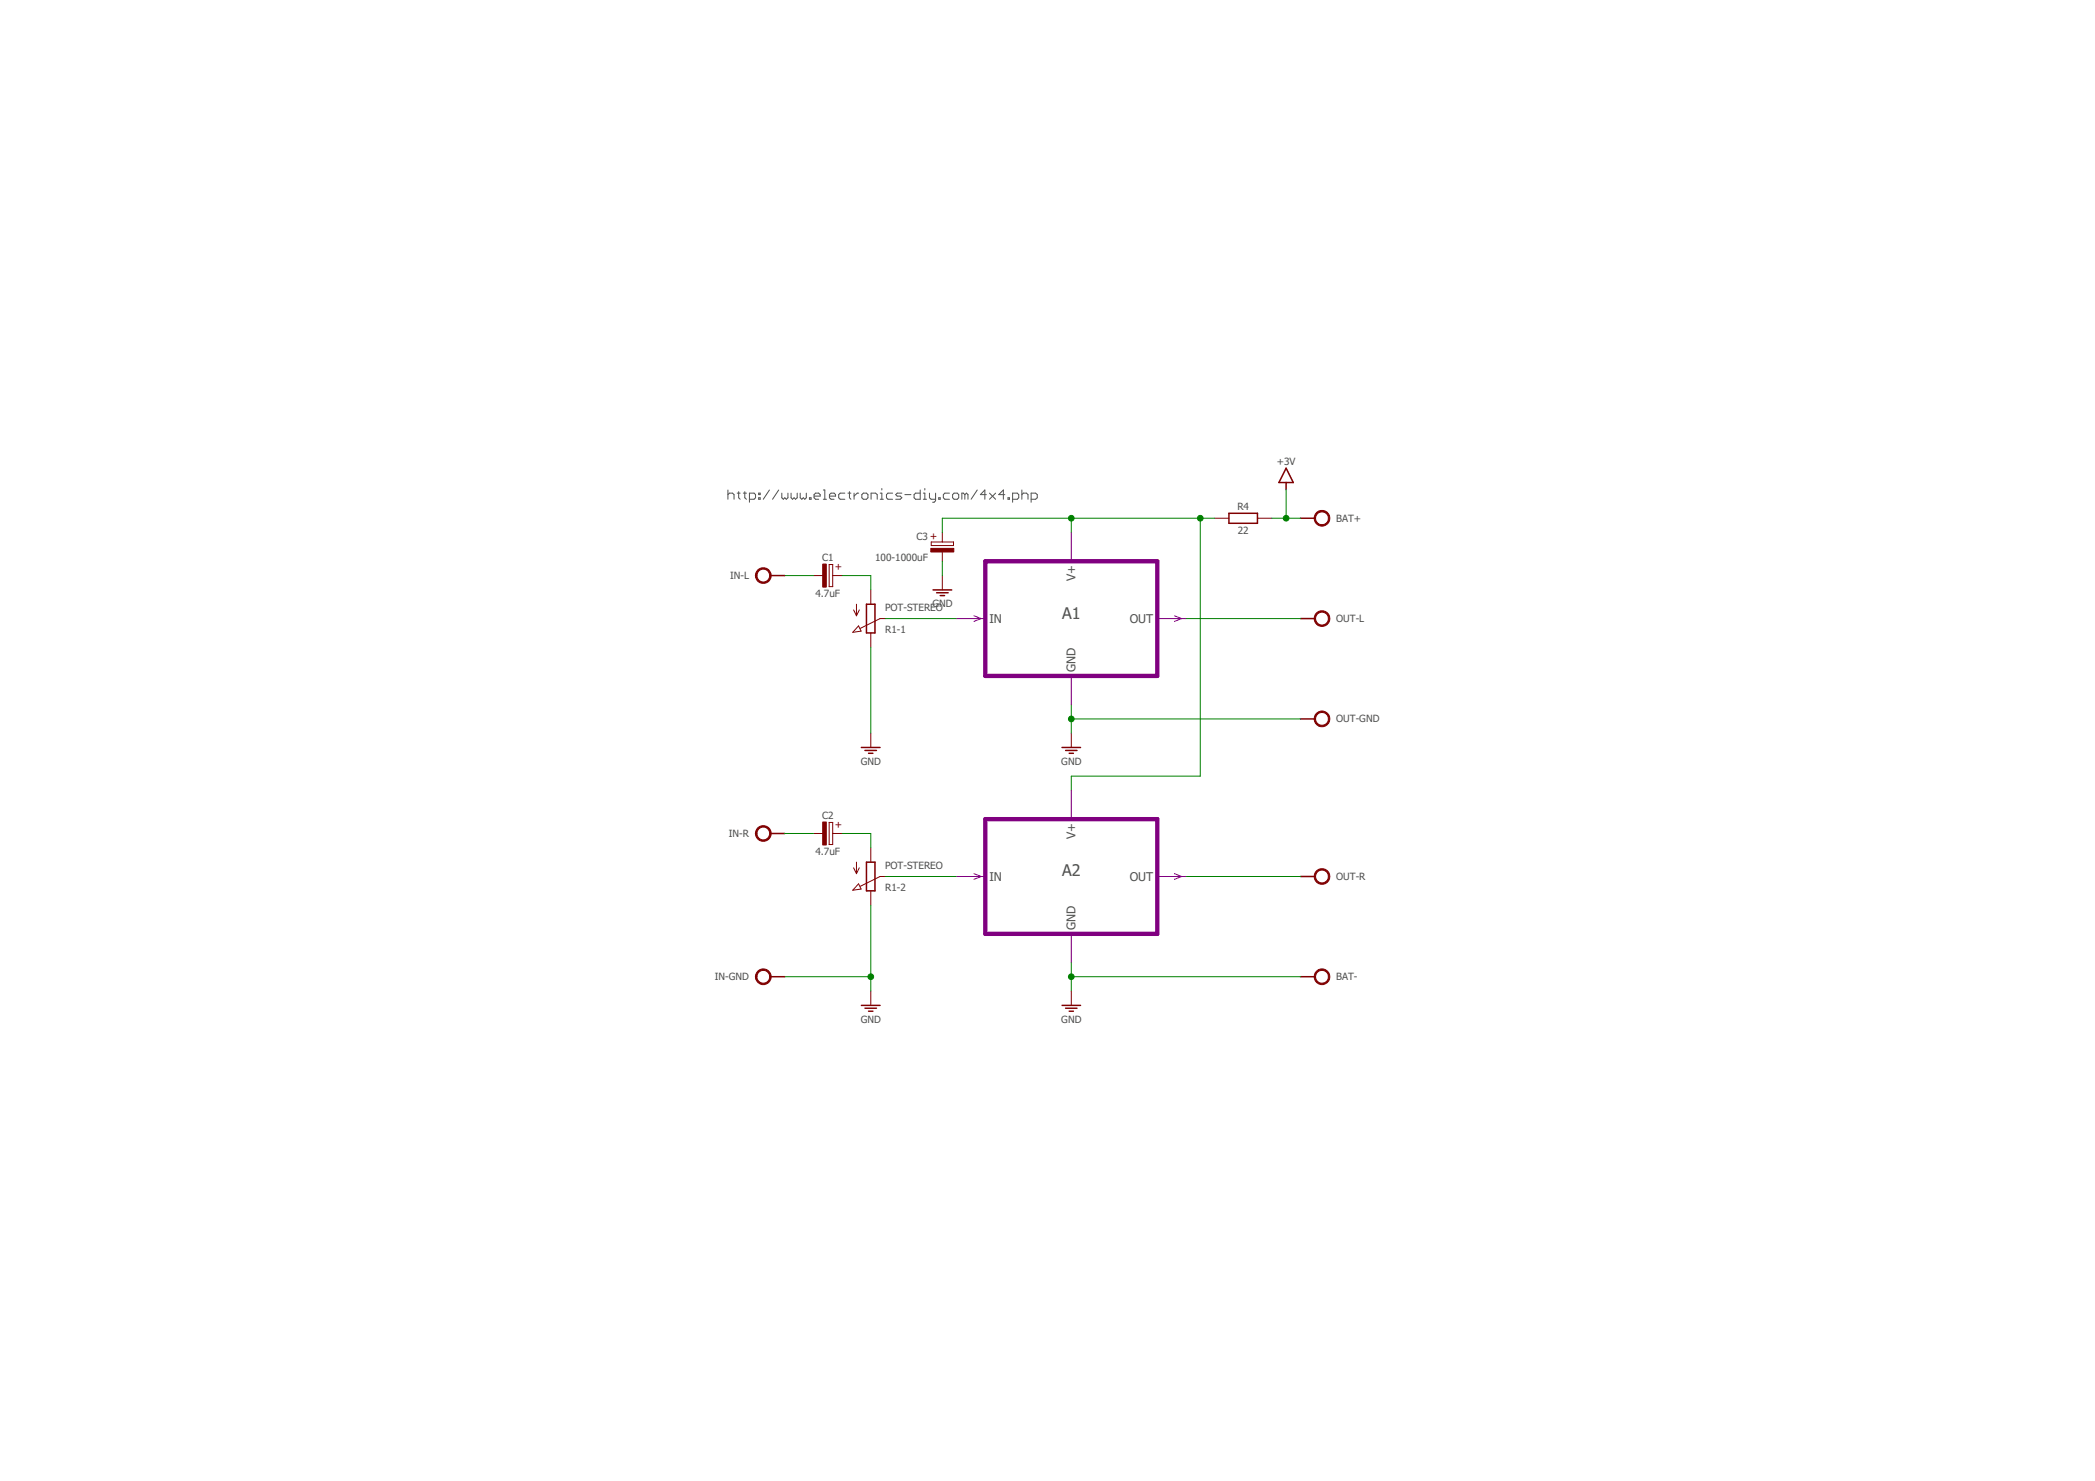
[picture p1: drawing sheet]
<svg xmlns="http://www.w3.org/2000/svg" width="297mm" height="210mm" viewBox="0 0 297 210" stroke-linecap="round" stroke-linejoin="round" font-family="sans-serif">
<g fill="none" stroke="#505050" stroke-width=".14">
<path d="M103.2 69.4v1.4M103.2 70.1l.2-.2h.5l.2 .2v.7M104.5 69.9h.4M104.7 69.7v.8l.2 .3M105.4 69.9h.4M105.6 69.7v.8l.2 .3M106.3 70.8h.6l.2-.3v-.4l-.2-.2h-.6v1.3M107.6 69.9h.2v.2h-.2zM107.6 70.5h.2v.3h-.2zM109.1 69.4l-.9 1.4M110.4 69.4l-.9 1.4M110.8 69.9v.6l.3 .3 .2-.3 .2 .3 .2-.3v-.6"/>
<path d="M112.2 69.9v.6l.2 .3 .2-.3 .2 .3 .2-.3v-.6M113.5 69.9v.6l.2 .3 .2-.3 .2 .3 .2-.3v-.6M114.8 70.5h.2v.3h-.2zM115.4 70.3h.9v-.2l-.2-.2h-.5l-.2 .2v.4l.2 .3h.5M116.7 70.8h.5M116.7 69.4h.2v1.4M117.6 70.3h.9v-.2l-.2-.2h-.5l-.2 .2v.4l.2 .3h.5M119.8 69.9h-.7l-.2 .2v.4l.2 .3h.7M120.2 69.9h.4M120.4 69.7v.8l.2 .3M121.1 69.9v.9M121.8 69.9h-.3l-.4 .4"/>
<path d="M122.4 69.9h.5l.2 .2v.4l-.2 .3h-.5l-.2-.3v-.4zM123.5 70.8v-.9h.6l.3 .2v.7M124.8 69.9h.2v.9M124.8 70.8h.4M125 69.2v.2M126.6 69.9h-.7l-.2 .2v.4l.2 .3h.7M127.9 69.9h-.7l-.2 .2 .2 .2h.4l.3 .2-.3 .3h-.6M128.3 70.1h.9M130.5 69.4v1.4h-.7l-.2-.3v-.4l.2-.2h.7M130.9 69.9h.2v.9M130.9 70.8h.5M131.1 69.2v.2"/>
<path d="M131.8 69.9v.6l.2 .3h.7M132.7 69.9v1.1l-.3 .2h-.2M133.1 70.5h.2v.3h-.2zM134.6 69.9h-.6l-.2 .2v.4l.2 .3h.6M135.3 69.9h.4l.2 .2v.4l-.2 .3h-.4l-.2-.3v-.4zM136.8 70.1l-.2-.2h-.2v.9M136.8 70.1v.7M136.8 70.1l.2-.2 .2 .2v.7M138.6 69.4l-.9 1.4M139.8 70.1h-.8l.6-.7v1.4M140.3 69.9l.9 .9M141.2 69.9l-.9 .9"/>
<path d="M142.5 70.1h-.9l.7-.7v1.4M142.9 70.5h.2v.3h-.2zM143.6 70.8h.6l.2-.3v-.4l-.2-.2h-.6v1.3M144.9 70.1l.2-.2h.4l.3 .2v.7M144.9 69.4v1.4M146.2 70.8h.6l.3-.3v-.4l-.3-.2h-.6v1.3"/>
</g>
<g fill="none" stroke="#800000" stroke-width=".14">
<path d="M132 76.8h3.2v.5h-3.2zM133.6 75.5v1.3M133.6 78.1v1.4M172.2 73.4h2M178.3 73.4h2M115.3 81.6h1.5M117.6 80h.5v3.1h-.5zM118.1 81.6h1.3M121 86.4l.4 .9M121.4 85.6v1.7M121.7 88.7l.4 .8-1.2 .1zM121.8 86.4l-.4 .9"/>
<path d="M123.5 83.6v2M123.5 89.7v2M125.5 87.7h-.7l-2.8 1.4M133.6 81.6v2M115.3 118.1h1.5M117.6 116.6h.5v3.1h-.5zM118.1 118.1h1.3M123.5 103.9v2M151.9 103.9v2M121 123l.4 .8M121.4 122.2v1.6M121.7 125.3l.4 .7-1.2 .2z"/>
<path d="M121.8 123l-.4 .8M123.5 120.2v2M123.5 126.3v2M125.5 124.2h-.7l-2.8 1.4M123.5 140.5v2M151.9 140.5v2"/>
</g>
<g fill="none" stroke="#800000" stroke-width=".21">
<path d="M174.2 72.7h4.1v1.5h-4.1zM182.4 66.4l1 2h-2.1zM182.4 68.4v1M184.4 73.4h2M109.2 81.6h2.1M122.9 85.6h1.2v4.1h-1.2zM132.3 83.6h2.6M132.8 84h1.6M133.3 84.4h.6M184.4 87.7h2M109.2 118.1h2.1M122.1 105.9h2.7"/>
<path d="M122.6 106.4h1.7M123.1 106.8h.7M150.6 105.9h2.6M151.1 106.4h1.6M151.6 106.8h.6M184.4 101.9h2M109.2 138.4h2.1M122.9 122.2h1.2v4.1h-1.2zM184.4 138.4h2M184.4 124.2h2M122.1 142.5h2.7M122.6 142.9h1.7"/>
<path d="M123.1 143.3h.7M150.6 142.5h2.6M151.1 142.9h1.6M151.6 143.3h.6"/>
</g>
<g fill="#800000" stroke="#800000" stroke-width=".14">
<path d="M116.6 79.9h.6v3.3h-.6z"/>
<path d="M116.6 116.5h.6v3.3h-.6z"/>
<path d="M132 77.7h3.2v.5h-3.2z"/>
</g>
<g fill="#800000" stroke="#800000" stroke-width=".14">
<path d="M186.7 72.6a1.11 1.11 0 0 1 1.7 .3 1.11 1.11 0 0 1-.7 1.6 1.11 1.11 0 0 1-1.4-1.1h.2a.92 .92 0 0 1 1.3-.8 .92 .92 0 0 1 .2 1.5 .92 .92 0 0 1-1.4-.4l-.1-.3h-.2l.1-.3z" fill-rule="evenodd"/>
<path d="M186.7 137.6a1.11 1.11 0 0 1 1.7 .3 1.11 1.11 0 0 1-.7 1.6 1.11 1.11 0 0 1-1.4-1.1h.2a.92 .92 0 0 1 1.3-.8 .92 .92 0 0 1 .2 1.5 .92 .92 0 0 1-1.4-.4l-.1-.3h-.2l.2-.6z" fill-rule="evenodd"/>
<path d="M107.5 80.7a1.12 1.12 0 0 1 1.7 .4 1.12 1.12 0 0 1-.7 1.6 1.12 1.12 0 0 1-1.4-1.1h.2a.9 .9 0 0 1 1.3-.9 .9 .9 0 0 1 .2 1.5 .9 .9 0 0 1-1.4-.4l-.1-.2h-.2v-.3z" fill-rule="evenodd"/>
<path d="M107.5 137.6a1.12 1.12 0 0 1 1.7 .3 1.12 1.12 0 0 1-.7 1.6 1.12 1.12 0 0 1-1.4-1.1h.2a.91 .91 0 0 1 1.3-.8 .91 .91 0 0 1 .2 1.5 .91 .91 0 0 1-1.4-.4l-.1-.3h-.2v-.3z" fill-rule="evenodd"/>
<path d="M107.5 117.3a1.12 1.12 0 0 1 1.7 .3 1.12 1.12 0 0 1-.7 1.6 1.12 1.12 0 0 1-1.4-1.1h.2a.9 .9 0 0 1 1.3-.8 .9 .9 0 0 1 .2 1.5 .9 .9 0 0 1-1.4-.4l-.1-.3h-.2v-.3z" fill-rule="evenodd"/>
<path d="M186.7 86.8a1.11 1.11 0 0 1 1.7 .3 1.11 1.11 0 0 1-.7 1.6 1.11 1.11 0 0 1-1.4-1h.2a.91 .91 0 0 1 1.3-.9 .91 .91 0 0 1 .2 1.5 .91 .91 0 0 1-1.4-.4l-.1-.2h-.2l.1-.3z" fill-rule="evenodd"/>
<path d="M186.7 101a1.11 1.11 0 0 1 1.7 .4 1.11 1.11 0 0 1-.7 1.6 1.11 1.11 0 0 1-1.4-1.1h.2a.92 .92 0 0 1 1.3-.9 .92 .92 0 0 1 .3 1.6 .92 .92 0 0 1-1.5-.4l-.1-.3h-.2l.1-.3z" fill-rule="evenodd"/>
<path d="M186.7 123.4a1.11 1.11 0 0 1 1.7 .3 1.11 1.11 0 0 1-.7 1.6 1.11 1.11 0 0 1-1.4-1.1h.2a.91 .91 0 0 1 1.3-.8 .91 .91 0 0 1 .2 1.5 .91 .91 0 0 1-1.4-.4l-.1-.3h-.2l.1-.3z" fill-rule="evenodd"/>
</g>
<g fill="none" stroke="#008000" stroke-width=".14">
<path d="M133.6 79.5v2.1M151.9 73.4v2.1M170.2 73.4v36.6h-18.3v2M172.2 73.4h-38.6v2.1M180.3 73.4h4.1M182.4 69.4v4M111.3 81.6h4M119.4 81.6h4.1v2M123.5 91.7v12.2M125.5 87.7h10.1M151.9 99.9v4M168.1 87.7h16.3"/>
<path d="M111.3 118.1h4M119.4 118.1h4.1v2.1M151.9 101.9h32.5M111.3 138.4h12.2M123.5 128.3v12.2M125.5 124.2h10.1M151.9 138.4h32.5M151.9 136.4v4.1M168.1 124.2h16.3"/>
</g>
<g fill="#008000" stroke="#008000" stroke-width=".14">
<circle cx="182.4" cy="73.4" r=".4"/>
<circle cx="123.5" cy="138.4" r=".4"/>
<circle cx="151.9" cy="101.9" r=".4"/>
<circle cx="151.9" cy="138.4" r=".4"/>
<circle cx="170.2" cy="73.4" r=".4"/>
<circle cx="151.9" cy="73.4" r=".4"/>
</g>
<path d="M139.7 79.5h24.4v16.3h-24.4zM139.7 116.1h24.4v16.3h-24.4z" fill="none" stroke="#800080" stroke-width=".61"/>
<path d="M151.9 75.5v4M135.6 87.7h4.1M138.1 87.3l1 .4-1 .4M151.9 95.8v4.1M164.1 87.7h4M166.5 87.3l1 .4-1 .4M151.9 112v4.1M135.6 124.2h4.1M138.1 123.8l1 .4-1 .4M151.9 132.4v4M164.1 124.2h4M166.5 123.8l1 .4-1 .4" fill="none" stroke="#800080" stroke-width=".14"/>
<g font-size="2.3" fill="#505050">
<text x="150.6" y="87.7">A1</text>
<text x="150.6" y="124.2">A2</text>
</g>
<g font-size="1.7" fill="#505050">
<text x="152.5" y="82.4" transform="rotate(-90 152.5 82.4)">V+</text>
<text x="140.3" y="88.3">IN</text>
<text x="160.2" y="88.3">OUT</text>
<text x="152.5" y="95.2" transform="rotate(-90 152.5 95.2)">GND</text>
<text x="152.5" y="118.9" transform="rotate(-90 152.5 118.9)">V+</text>
<text x="140.3" y="124.8">IN</text>
<text x="160.2" y="124.8">OUT</text>
<text x="152.5" y="131.8" transform="rotate(-90 152.5 131.8)">GND</text>
</g>
<g font-size="1.4" fill="#505050">
<text x="181" y="65.9">+3V</text>
<text x="130" y="76.5">C3</text>
<text x="175.4" y="72.3">R4</text>
<text x="175.5" y="75.7">22</text>
<text x="189.5" y="74">BAT+</text>
<text x="103.5" y="82.1">IN-L</text>
<text x="116.6" y="79.5">C1</text>
<text x="124.1" y="79.5">100-1000uF</text>
<text x="115.6" y="84.6">4.7uF</text>
<text x="125.5" y="86.7">POT-STEREO</text>
<text x="125.5" y="89.7">R1-1</text>
<text x="132.2" y="86">GND</text>
<text x="189.5" y="88.2">OUT-L</text>
<text x="189.5" y="102.4">OUT-GND</text>
<text x="122" y="108.4">GND</text>
<text x="150.5" y="108.4">GND</text>
<text x="103.3" y="118.6">IN-R</text>
<text x="116.6" y="116.1">C2</text>
<text x="115.6" y="121.2">4.7uF</text>
<text x="125.5" y="123.2">POT-STEREO</text>
<text x="189.5" y="124.7">OUT-R</text>
<text x="125.5" y="126.3">R1-2</text>
<text x="101.3" y="138.9">IN-GND</text>
<text x="189.5" y="138.9">BAT-</text>
<text x="122" y="144.9">GND</text>
<text x="150.5" y="144.9">GND</text>
</g>
<g font-size="1.4" fill="#800000">
<text x="132.9" y="76.5" transform="rotate(-90 132.9 76.5)">+</text>
<text x="118.4" y="80.8">+</text>
<text x="118.4" y="117.4">+</text>
</g>
</svg>
